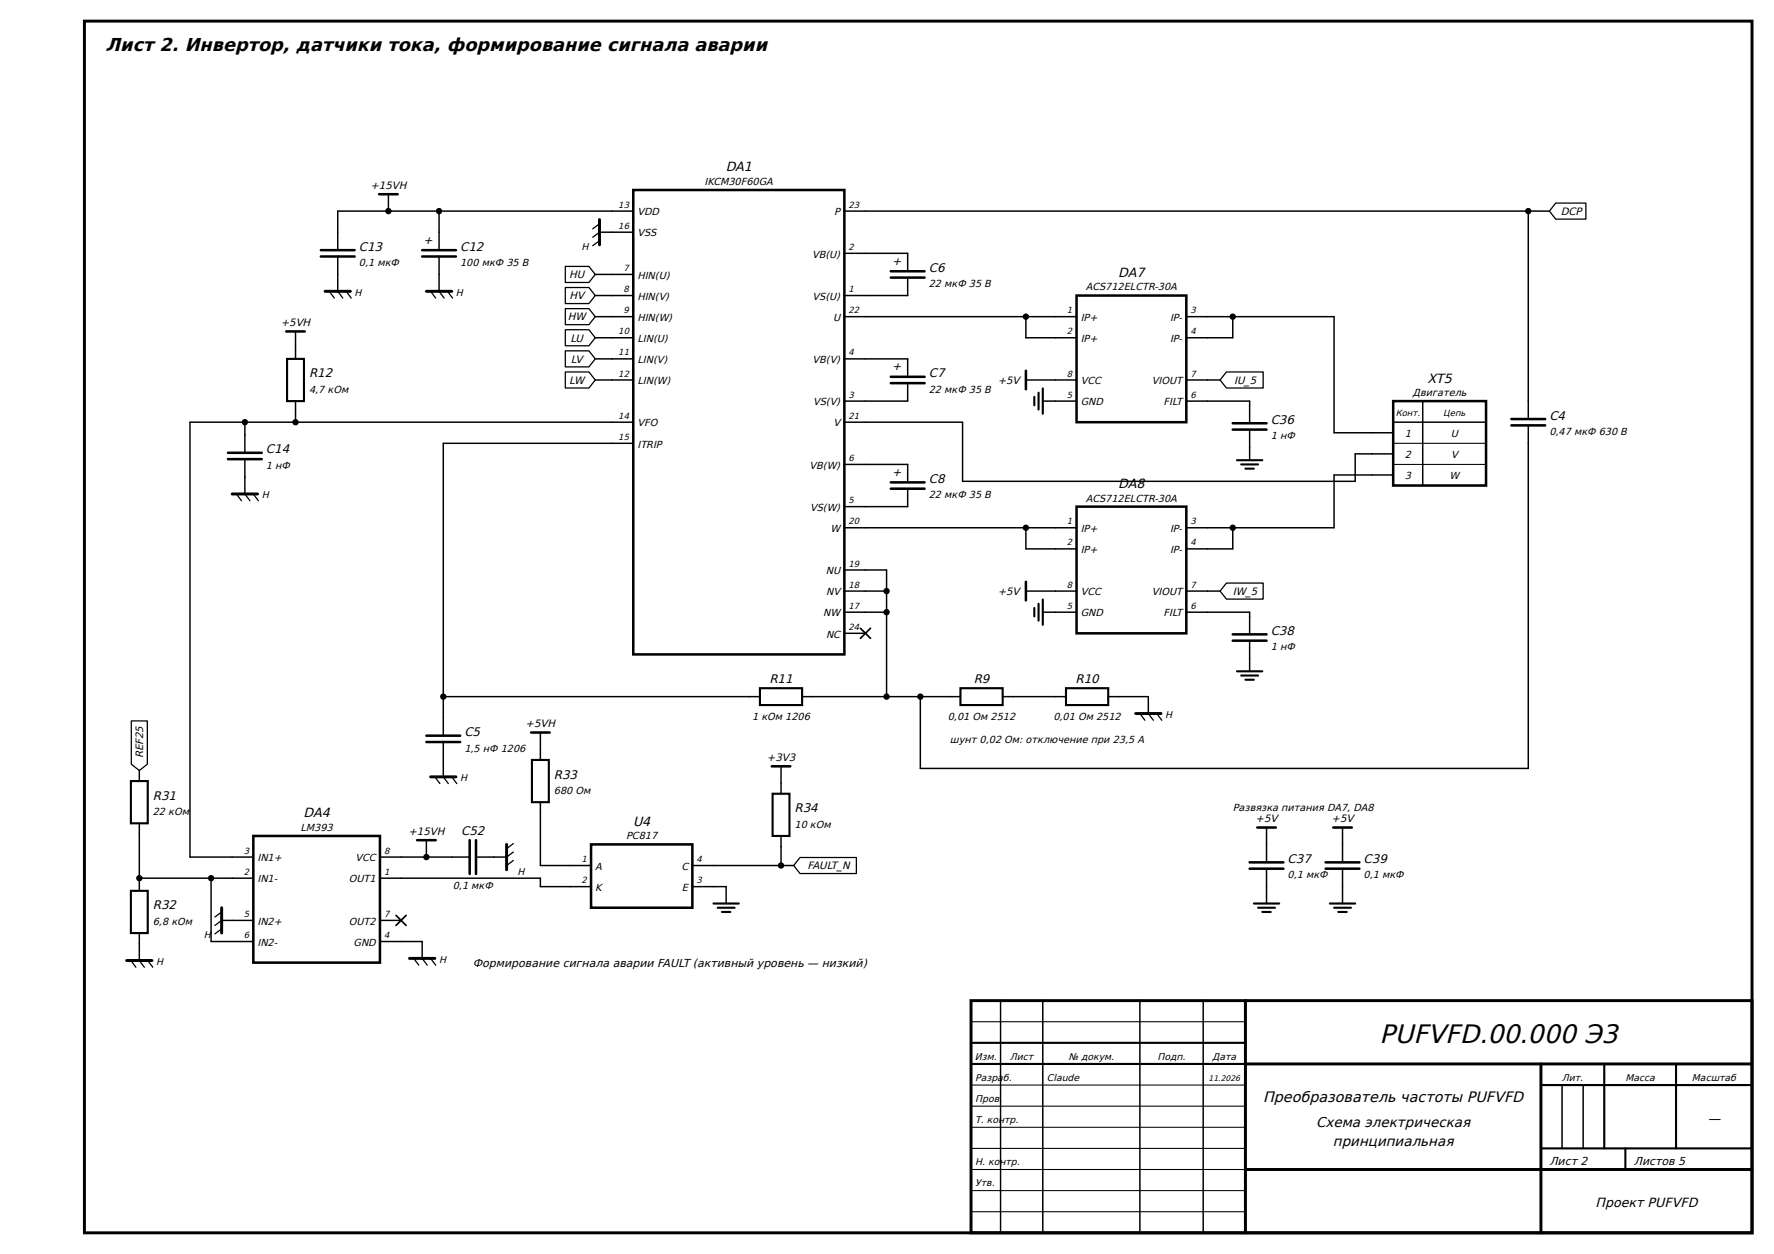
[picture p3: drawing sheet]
<svg xmlns="http://www.w3.org/2000/svg" width="420mm" height="297mm" viewBox="0 0 420 297" stroke-linecap="round" stroke-linejoin="round" font-family="sans-serif">
<path d="M20 5h395v287h-395zM230 237h185v55h-185z" fill="none" stroke="#000" stroke-width=".7" stroke-linecap="butt"/>
<g fill="none" stroke="#000" stroke-width=".35">
<path d="M92 46v4M104 50v9.3M142 55h8M150 50h-70v9.3M200 50h167M362 50v49.2M70 78.5v6.5M80 60.8v8.2M104 60.8v8.2M141 65h9M141 70h9M141 75h9"/>
<path d="M141 80h9M200 75h55M200 60h15v4.3M215 65.8v4.2h-15M243 75v5h12M281 75h35v27.5h14M292 75v5h-11M58 100v7.2M70 95v5M141 85h9M141 90h9M150 100h-105v103h15"/>
<path d="M200 85h15v4.2M200 100h28v14h93v-6.5h9M215 90.7v4.3h-15M243 90h12M247 95h8M281 90h8M281 95h15v5.2M330 100h22M337 95v20M58 108.7v8.3M150 105h-45v69.2M200 110h15v4.2"/>
<path d="M215 115.7v4.3h-15M296 101.7v7.3M330 112.5h-14v12.5h-35M362 100.7v81.3h-144v-17M200 125h55M200 135h10v30M200 140h10M243 140h12M243 125v5h12M281 140h8M292 125v5h-11M200 145h10"/>
<path d="M200 150h5M247 145h8M281 145h15v5.2M296 151.7v7.3M105 165h75M105 175.7v8.3M128 173.5v6.5M190 165h37.5M237.5 165h15M262.5 165h9.5v4M33 182.5v2.5M33 195v16"/>
<path d="M101 199v4M128 190v15h12M185 181.5v6.5M185 198v7M300 196v8.2M318 196v8.2M33 208h27M50 208v15h10M52.5 218h7.5M90 203h21.2M90 208h38v2h12M90 218h5"/>
<path d="M112.7 203h7.3M164 205h24M164 210h8v4M300 205.7v8.3M318 205.7v8.3M33 221v6.5M90 223h10v4M237 237v55M247 237v55M270 237v55M285 237v55M370 257v15"/>
<path d="M375 257v15"/>
</g>
<g fill="none" stroke="#000" stroke-width=".5">
<path d="M68 85h4v10h-4zM245 94v2M246 93v4M247 92v6M293 109h6M294 110h4M295 111h2M245 144v2M246 143v4M247 142v6M293 159h6M294 160h4"/>
<path d="M126 180h4v10h-4zM180 163h10v4h-10zM227.5 163h10v4h-10zM252.5 163h10v4h-10zM295 161h2M31 185h4v10h-4zM183 188h4v10h-4zM31 211h4v10h-4zM169 214h6M170 215h4M171 216h2M297 214h6"/>
<path d="M298 215h4M299 216h2M315 214h6M316 215h4M317 216h2M295 237v55M230 247h65M230 252h65M365 257h50M380 252v20M397 252v20M365 272h50"/>
<path d="M385 272v5"/>
</g>
<g fill="none" stroke="#000" stroke-width=".7">
<path d="M142 52v6M77 69h6M101 69h6M55 117h6M269 169h6M102 184h6M120 200v6M52.5 215v6M30 227.5h6M97 227h6M295 237v55M295 252h120"/>
<path d="M365 252v40M295 277h120"/>
</g>
<path d="M330 105h22M330 110h22M230 242h65M230 257h65M230 262h65M230 267h65M230 272h65M230 277h65M230 282h65M230 287h65" fill="none" stroke="#000" stroke-width=".25"/>
<g fill="none" stroke="#000" stroke-width=".6">
<path d="M76 59.3h8M89.8 46h4.4M100 59.3h8M150 45h50v110h-50zM67.8 78.5h4.4M76 60.8h8M100 60.8h8M211 64.3h8M211 65.8h8M255 70h26v30h-26zM211 89.2h8M211 90.7h8"/>
<path d="M243 87.8v4.4M330 95h22v20h-22zM358 99.2h8M54 107.2h8M54 108.7h8M211 114.2h8M211 115.7h8M255 120h26v30h-26zM292 100.2h8M292 101.7h8M358 100.7h8M243 137.8v4.4"/>
<path d="M292 150.2h8M292 151.7h8M101 174.2h8M101 175.7h8M125.8 173.5h4.4M60 198h30v30h-30zM98.8 199h4.4M111.2 199v8M112.7 199v8M140 200h24v15h-24zM182.8 181.5h4.4M297.8 196h4.4"/>
<path d="M315.8 196h4.4M296 204.2h8M296 205.7h8M314 204.2h8M314 205.7h8"/>
</g>
<g fill="none" stroke="#000" stroke-width=".3">
<path d="M142 57l-1.6 1.2M142 55l-1.6 1.2M142 53l-1.6 1.2M368.5 48.1h7.1v3.8h-7.1l-1.5-1.9zM78 69l1.2 1.6M80 69l1.2 1.6M82 69l1.2 1.6M102 69l1.2 1.6M104 69l1.2 1.6M106 69l1.2 1.6M133.9 63.1h5.6l1.5 1.9-1.5 1.9h-5.6zM133.9 68.1h5.6l1.5 1.9-1.5 1.9h-5.6z"/>
<path d="M133.9 73.1h5.6l1.5 1.9-1.5 1.9h-5.6zM133.9 78.1h5.6l1.5 1.9-1.5 1.9h-5.6zM133.9 83.1h5.6l1.5 1.9-1.5 1.9h-5.6zM133.9 88.1h5.6l1.5 1.9-1.5 1.9h-5.6zM290.5 88.1h8.7v3.8h-8.7l-1.5-1.9zM56 117l1.2 1.6M58 117l1.2 1.6M60 117l1.2 1.6M290.5 138.1h8.7v3.8h-8.7l-1.5-1.9zM31.1 170.7h3.8v10.3l-1.9 1.5-1.9-1.5zM270 169l1.2 1.6M272 169l1.2 1.6"/>
<path d="M274 169l1.2 1.6M103 184l1.2 1.6M105 184l1.2 1.6M107 184l1.2 1.6M121.6 199.8l-1.6 1.2M52.5 220l-1.6 1.2M52.5 218l-1.6 1.2M52.5 216l-1.6 1.2M121.6 201.8l-1.6 1.2M121.6 203.8l-1.6 1.2M189.5 203.1h13.3v3.8h-13.3l-1.5-1.9zM31 227.5l1.2 1.6"/>
<path d="M33 227.5l1.2 1.6M35 227.5l1.2 1.6M98 227l1.2 1.6M100 227l1.2 1.6M102 227l1.2 1.6"/>
</g>
<path d="M203.8 148.8l2.4 2.4M206.2 148.8l-2.4 2.4M93.8 216.8l2.4 2.4M96.2 216.8l-2.4 2.4" fill="none" stroke="#000" stroke-width=".4"/>
<g fill="#000">
<circle cx="92" cy="50" r=".75"/>
<circle cx="104" cy="50" r=".75"/>
<circle cx="362" cy="50" r=".75"/>
<circle cx="243" cy="75" r=".75"/>
<circle cx="292" cy="75" r=".75"/>
<circle cx="58" cy="100" r=".75"/>
<circle cx="70" cy="100" r=".75"/>
<circle cx="210" cy="140" r=".75"/>
<circle cx="243" cy="125" r=".75"/>
<circle cx="292" cy="125" r=".75"/>
<circle cx="210" cy="145" r=".75"/>
<circle cx="105" cy="165" r=".75"/>
<circle cx="210" cy="165" r=".75"/>
<circle cx="218" cy="165" r=".75"/>
<circle cx="33" cy="208" r=".75"/>
<circle cx="50" cy="208" r=".75"/>
<circle cx="101" cy="203" r=".75"/>
<circle cx="185" cy="205" r=".75"/>
</g>
<text font-size="6.2" x="326.8" y="247">PUFVFD.00.000 Э3</text>
<text font-size="4.3" x="25" y="12">Лист 2. Инвертор, датчики тока, формирование сигнала аварии</text>
<text font-size="3.5" x="299.2" y="261">Преобразователь частоты PUFVFD</text>
<g font-size="3.3">
<text x="311.7" y="267">Схема электрическая</text>
<text x="315.7" y="271.5">принципиальная</text>
</g>
<g font-size="3.1">
<text x="171.9" y="40.6">DA1</text>
<text x="264.9" y="65.6">DA7</text>
<text x="338.1" y="90.6">XT5</text>
<text x="264.9" y="115.6">DA8</text>
<text x="71.9" y="193.6">DA4</text>
<text x="149.9" y="195.6">U4</text>
<text x="404.5" y="266">—</text>
<text x="377.9" y="286">Проект PUFVFD</text>
</g>
<g font-size="2.9">
<text x="85" y="59.4">C13</text>
<text x="109" y="59.4">C12</text>
<text x="220" y="64.4">C6</text>
<text x="73.2" y="89.4">R12</text>
<text x="220" y="89.4">C7</text>
<text x="301" y="100.4">C36</text>
<text x="367" y="99.4">C4</text>
<text x="63" y="107.4">C14</text>
<text x="220" y="114.4">C8</text>
<text x="301" y="150.4">C38</text>
<text x="182.2" y="161.8">R11</text>
<text x="230.6" y="161.8">R9</text>
<text x="254.7" y="161.8">R10</text>
<text x="110" y="174.4">C5</text>
<text x="131.2" y="184.4">R33</text>
<text x="36.2" y="189.4">R31</text>
<text x="109.2" y="197.8">C52</text>
<text x="188.2" y="192.4">R34</text>
<text x="305" y="204.4">C37</text>
<text x="323" y="204.4">C39</text>
<text x="36.2" y="215.4">R32</text>
</g>
<g font-size="2.7">
<text x="100.3" y="57.7">+</text>
<text x="211.3" y="62.7">+</text>
<text x="211.3" y="87.7">+</text>
<text x="211.3" y="112.7">+</text>
<text x="112" y="229">Формирование сигнала аварии FAULT (активный уровень — низкий)</text>
<text x="367" y="276">Лист 2</text>
<text x="387" y="276">Листов 5</text>
</g>
<g font-size="2.5">
<text x="87.7" y="44.8">+15VH</text>
<text x="369.7" y="50.9">DCP</text>
<text x="134.8" y="65.9">HU</text>
<text x="134.9" y="70.9">HV</text>
<text x="66.5" y="77.3">+5VH</text>
<text x="134.5" y="75.9">HW</text>
<text x="135.1" y="80.9">LU</text>
<text x="135.2" y="85.9">LV</text>
<text x="134.9" y="90.9">LW</text>
<text x="236.3" y="90.9">+5V</text>
<text x="292.4" y="90.9">IU_5</text>
<text x="236.3" y="140.9">+5V</text>
<text x="292" y="140.9">IW_5</text>
<text x="124.5" y="172.3">+5VH</text>
<text x="33.9" y="179.6" transform="rotate(-90 33.9 179.6)">REF25</text>
<text x="181.6" y="180.3">+3V3</text>
<text x="96.7" y="197.8">+15VH</text>
<text x="297.4" y="194.8">+5V</text>
<text x="315.4" y="194.8">+5V</text>
<text x="191.3" y="205.9">FAULT_N</text>
</g>
<g font-size="2.4">
<text x="166.9" y="43.8">IKCM30F60GA</text>
<text x="151" y="51">VDD</text>
<text x="197.6" y="51">P</text>
<text x="151" y="56">VSS</text>
<text x="85" y="63">0,1 мкФ</text>
<text x="109" y="63">100 мкФ 35 В</text>
<text x="151" y="66">HIN(U)</text>
<text x="192.4" y="61">VB(U)</text>
<text x="151" y="71">HIN(V)</text>
<text x="192.5" y="71">VS(U)</text>
<text x="220" y="68">22 мкФ 35 В</text>
<text x="257.2" y="68.8">ACS712ELCTR-30A</text>
<text x="151" y="76">HIN(W)</text>
<text x="197.3" y="76">U</text>
<text x="256" y="76">IP+</text>
<text x="277.2" y="76">IP-</text>
<text x="151" y="81">LIN(U)</text>
<text x="256" y="81">IP+</text>
<text x="277.2" y="81">IP-</text>
<text x="151" y="86">LIN(V)</text>
<text x="192.5" y="86">VB(V)</text>
<text x="73.2" y="93">4,7 кОм</text>
<text x="151" y="91">LIN(W)</text>
<text x="192.6" y="96">VS(V)</text>
<text x="220" y="93">22 мкФ 35 В</text>
<text x="256" y="91">VCC</text>
<text x="256" y="96">GND</text>
<text x="272.8" y="91">VIOUT</text>
<text x="275.6" y="96">FILT</text>
<text x="334.6" y="93.8">Двигатель</text>
<text x="151" y="101">VFO</text>
<text x="197.4" y="101">V</text>
<text x="151" y="106">ITRIP</text>
<text x="301" y="104">1 нФ</text>
<text x="332.8" y="103.5">1</text>
<text x="343.7" y="103.5">U</text>
<text x="367" y="103">0,47 мкФ 630 В</text>
<text x="63" y="111">1 нФ</text>
<text x="191.8" y="111">VB(W)</text>
<text x="332.8" y="108.5">2</text>
<text x="332.8" y="113.5">3</text>
<text x="343.4" y="113.5">W</text>
<text x="343.7" y="108.5">V</text>
<text x="220" y="118">22 мкФ 35 В</text>
<text x="257.2" y="118.8">ACS712ELCTR-30A</text>
<text x="191.9" y="121">VS(W)</text>
<text x="196.7" y="126">W</text>
<text x="256" y="126">IP+</text>
<text x="277.2" y="126">IP-</text>
<text x="256" y="131">IP+</text>
<text x="277.2" y="131">IP-</text>
<text x="195.6" y="136">NU</text>
<text x="195.7" y="141">NV</text>
<text x="256" y="141">VCC</text>
<text x="272.8" y="141">VIOUT</text>
<text x="195" y="146">NW</text>
<text x="256" y="146">GND</text>
<text x="275.6" y="146">FILT</text>
<text x="195.7" y="151">NC</text>
<text x="301" y="154">1 нФ</text>
<text x="178.1" y="170.6">1 кОм 1206</text>
<text x="224.5" y="170.6">0,01 Ом 2512</text>
<text x="249.5" y="170.6">0,01 Ом 2512</text>
<text x="110" y="178">1,5 нФ 1206</text>
<text x="225" y="176">шунт 0,02 Ом: отключение при 23,5 А</text>
<text x="131.2" y="188">680 Ом</text>
<text x="292" y="192">Развязка питания DA7, DA8</text>
<text x="36.2" y="193">22 кОм</text>
<text x="71.2" y="196.8">LM393</text>
<text x="188.2" y="196">10 кОм</text>
<text x="61" y="204">IN1+</text>
<text x="84.2" y="204">VCC</text>
<text x="148.3" y="198.8">PC817</text>
<text x="61" y="209">IN1-</text>
<text x="82.6" y="209">OUT1</text>
<text x="141" y="206">A</text>
<text x="161.4" y="206">C</text>
<text x="305" y="208">0,1 мкФ</text>
<text x="323" y="208">0,1 мкФ</text>
<text x="107.3" y="210.6">0,1 мкФ</text>
<text x="141" y="211">K</text>
<text x="161.5" y="211">E</text>
<text x="36.2" y="219">6,8 кОм</text>
<text x="61" y="219">IN2+</text>
<text x="82.6" y="219">OUT2</text>
<text x="61" y="224">IN2-</text>
<text x="83.7" y="224">GND</text>
</g>
<g font-size="2.3">
<text x="137.8" y="59.2">H</text>
<text x="84" y="70">H</text>
<text x="108" y="70">H</text>
<text x="62" y="118">H</text>
<text x="276" y="170">H</text>
<text x="109" y="185">H</text>
<text x="122.6" y="207.2">H</text>
<text x="48.3" y="222.2">H</text>
<text x="104" y="228">H</text>
<text x="37" y="228.5">H</text>
<text x="230.9" y="251">Изм.</text>
<text x="239.2" y="251">Лист</text>
<text x="253.1" y="251">№ докум.</text>
<text x="274.2" y="251">Подп.</text>
<text x="287.2" y="251">Дата</text>
<text x="231" y="256">Разра</text>
<text x="237.6" y="256">б.</text>
<text x="248" y="256">Claude</text>
<text x="370" y="256">Лит.</text>
<text x="385" y="256">Масса</text>
<text x="400.8" y="256">Масштаб</text>
<text x="231" y="261">Пров.</text>
<text x="231" y="266">Т. контр.</text>
<text x="231" y="276">Н. контр.</text>
<text x="231" y="281">Утв.</text>
</g>
<g font-size="2.1">
<text x="146.5" y="49.2">13</text>
<text x="201" y="49.2">23</text>
<text x="146.5" y="54.2">16</text>
<text x="201" y="59.2">2</text>
<text x="147.7" y="64.2">7</text>
<text x="147.7" y="69.2">8</text>
<text x="201" y="69.2">1</text>
<text x="147.7" y="74.2">9</text>
<text x="201" y="74.2">22</text>
<text x="252.7" y="74.2">1</text>
<text x="282" y="74.2">3</text>
<text x="146.5" y="79.2">10</text>
<text x="252.7" y="79.2">2</text>
<text x="282" y="79.2">4</text>
<text x="146.5" y="84.2">11</text>
<text x="146.5" y="89.2">12</text>
<text x="201" y="84.2">4</text>
<text x="252.7" y="89.2">8</text>
<text x="282" y="89.2">7</text>
<text x="201" y="94.2">3</text>
<text x="252.7" y="94.2">5</text>
<text x="282" y="94.2">6</text>
<text x="146.5" y="99.2">14</text>
<text x="201" y="99.2">21</text>
<text x="330.6" y="98.6">Конт.</text>
<text x="341.9" y="98.6">Цепь</text>
<text x="146.5" y="104.2">15</text>
<text x="201" y="109.2">6</text>
<text x="201" y="119.2">5</text>
<text x="201" y="124.2">20</text>
<text x="252.7" y="124.2">1</text>
<text x="282" y="124.2">3</text>
<text x="252.7" y="129.2">2</text>
<text x="282" y="129.2">4</text>
<text x="201" y="134.2">19</text>
<text x="201" y="139.2">18</text>
<text x="252.7" y="139.2">8</text>
<text x="282" y="139.2">7</text>
<text x="201" y="144.2">17</text>
<text x="201" y="149.2">24</text>
<text x="252.7" y="144.2">5</text>
<text x="282" y="144.2">6</text>
<text x="57.7" y="202.2">3</text>
<text x="91" y="202.2">8</text>
<text x="57.7" y="207.2">2</text>
<text x="91" y="207.2">1</text>
<text x="137.7" y="204.2">1</text>
<text x="137.7" y="209.2">2</text>
<text x="165" y="204.2">4</text>
<text x="165" y="209.2">3</text>
<text x="57.7" y="217.2">5</text>
<text x="91" y="217.2">7</text>
<text x="57.7" y="222.2">6</text>
<text x="91" y="222.2">4</text>
</g>
<text font-size="1.9" x="286.3" y="256">11.2026</text>
</svg>
